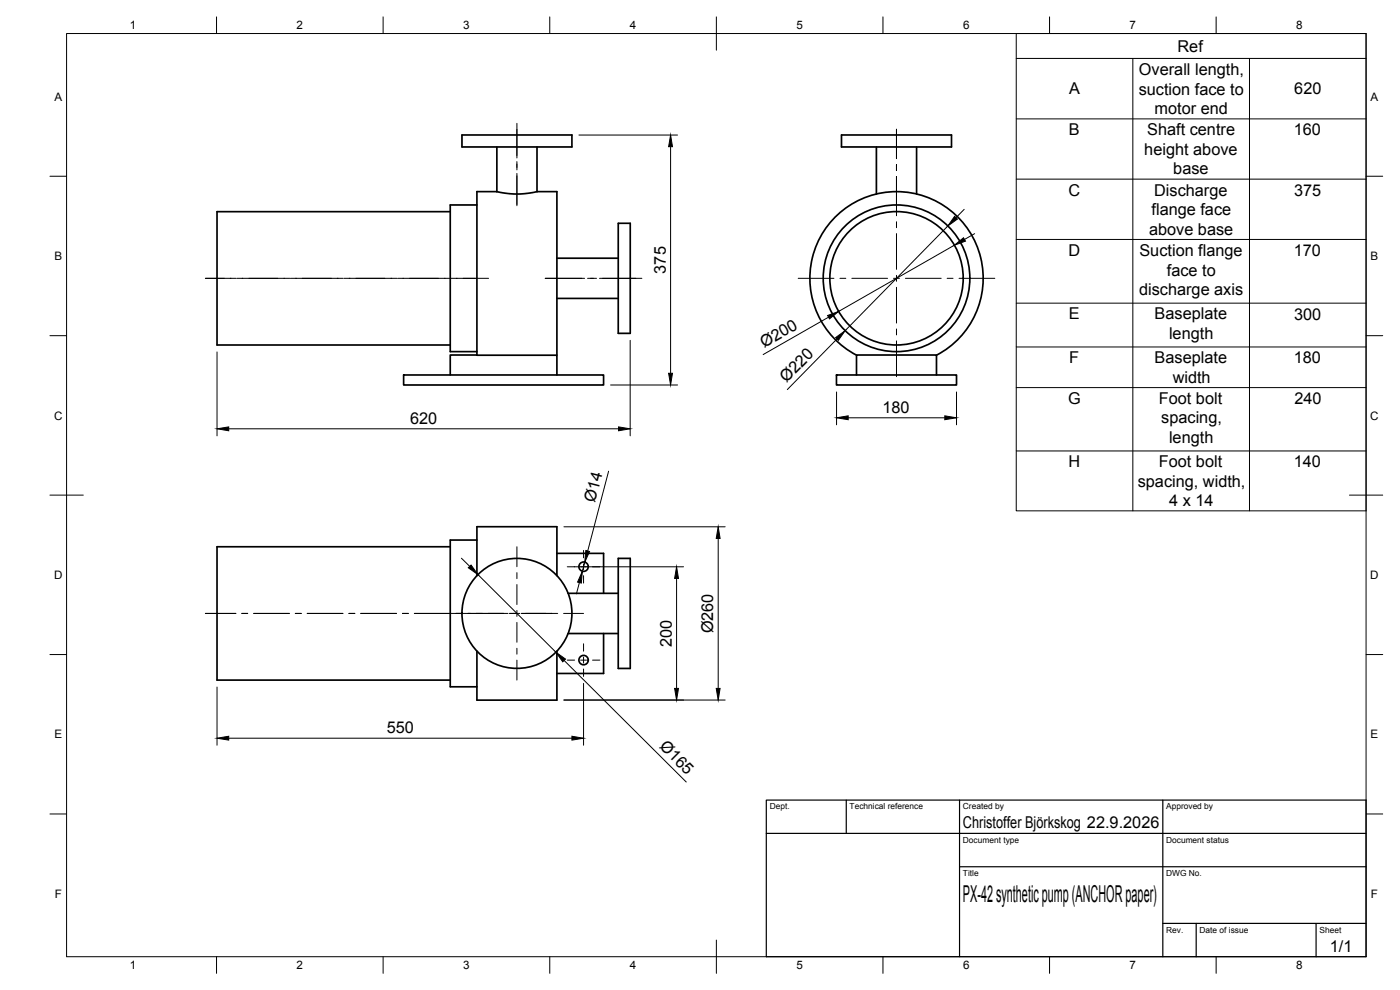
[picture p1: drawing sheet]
<svg xmlns="http://www.w3.org/2000/svg" width="420mm" height="297mm" viewBox="0 0 420 297" stroke-linecap="round" stroke-linejoin="round" font-family="sans-serif">
<!-- layer: Visible -->
<g fill="none" stroke="#000" stroke-width=".51">
<path d="M138.6 40.5h33v3.6h-33zM149.1 57.5h-6v49.1h24v5.9M149.1 57.5l.3 .1a25.4 25.4 0 0 0 11.8-.1M149.1 44.1v13.4M161.2 57.5h5.9v49.1M161.2 44.1v13.4M252.5 40.5h33.1v3.6h-33.1zM263 44.1v14.1M275.1 44.1v14.1M135.1 63.5h-70v40h70M143.1 61.5h-8v44h8M167.1 77.5h18.4"/>
<path d="M185.5 67h3.6v33h-3.6zM167.1 89.5h18.4M121.1 112.5h60v3h-60zM143.1 106.5h-8v6M251 112.5h36.1v3h-36.1zM257 112.5v-6h24.1v6M257.1 106.6a26 26 0 0 1-8.2-39.5 26 26 0 0 1 40.3 0 26 26 0 0 1-8.1 39.5M135.1 164h-70v40.1h70M143.1 172.7v-14.7h24v14.7M143.1 162h-8v44.1h8M167.1 166h14v12M170.5 178h15"/>
<path d="M185.5 167.5h3.6v33.1h-3.6zM143.1 195.4v14.7h24v-14.7M170.5 190.1h15M181.1 190.1v12h-14"/>
<circle cx="269.1" cy="83.5" r="20"/>
<circle cx="269.1" cy="83.5" r="22"/>
<circle cx="175.1" cy="170" r="1.41"/>
<circle cx="155.1" cy="184" r="16.5"/>
<circle cx="175.1" cy="198.1" r="1.41"/>
</g>
<!-- layer: BORDER -->
<g fill="none" stroke="#000" stroke-width=".3">
<path d="M20 10.1h390v276.9h-390zM65 5.1v5M115 5.1v5M165 5.1v5M215 5.1v10M265 5.1v5M315 5.1v5M365 5.1v5M15 52.9h5M410 52.9h5M15 100.7h5M410 100.7h5"/>
<path d="M15 148.6h10M405 148.6h10M15 196.4h5M410 196.4h5M15 244.2h5M410 244.2h5M65 287v5M115 287v5M165 287v5M215 282.1v9.9M265 287v5M315 287v5"/>
<path d="M365 287v5"/>
</g>
<!-- layer: TITLEBLOCK -->
<path d="M230 240.1h180v46.9h-180zM230 250h180M254 240.1v9.9M288 240.1v46.9M349 240.1v46.9M288 260.1h122M349 277.1h61M359 277.1v9.9M395 277.1v9.9" fill="none" stroke="#000" stroke-width=".36"/>
<!-- layer: Smart Centers -->
<g fill="none" stroke="#000" stroke-width=".3">
<path d="M155.1 37v10.4M269 38.8v8.8M155.1 48.5v2.5M155.1 52v9.7M269 49.4v1.8M269 52.9v11.8M269 66.5v1.8M269 70.1v10.7M61.6 83.5h9.3M71.1 83.5h15.9M87.2 83.5h15.8M103.3 83.5h15.8"/>
<path d="M119.3 83.5h15.9M135.4 83.5h11.2M163.6 83.5h11.9M176.3 83.5h2.7M179.9 83.5h12.7M239.5 83.5h10.8M252.1 83.5h1.8M255.7 83.5h10.7M268.2 83.5h1.7M269 82.6v1.8M269 86.2v10.7M269 98.7v1.8"/>
<path d="M271.7 83.5h10.8M284.2 83.5h1.8M287.8 83.5h10.8M269 102.3v10.7M155.1 164v6M155.1 171.8v1.8M155.1 175.4v6M170.2 170.1h2.2M174.2 170.1h1.8M175.1 165.1v2.3M175.1 169.2v1.7M175.1 172.7v2.2"/>
<path d="M177.8 170.1h2.2M61.6 184.1h9.2M72.6 184.1h1.7M76.1 184.1h10.7M88.6 184.1h1.8M92.2 184.1h10.7M104.7 184.1h1.8M108.3 184.1h10.7M120.8 184.1h1.8M124.4 184.1h28.1M152.9 184.1h3.1M155.1 183.2v1.7"/>
<path d="M155.1 186.7v6M155.1 194.5v1.8M155.1 198.1v6M156.5 184.1h10.9M169.1 184.1h6M170.2 198.1h2.2M174.2 198.1h1.8M175.1 193.2v2.2M175.1 197.2v1.8M177.8 198.1h2.2M175.1 200.7v2.3"/>
</g>
<!-- layer: FD_Dimensions -->
<g fill="none" stroke="#000" stroke-width=".3">
<path d="M173.7 40.5h29.6M201.3 44v68M284.5 67.8l-30.9 31.4M286.4 73.6l-34.7 19.8M289.4 62.8l-2.5 2.5M292.5 70.1l-3 1.7M248.6 95.2l-19.6 11.2M65.1 105.6v25.2M183.2 115.5h20.1M189.1 102.1v28.7M251.1 117.6v9.9M251.2 101.7l-14.9 15.2"/>
<path d="M287.1 117.6v9.9M68.6 128.7h117M254.6 125.4h28.9M169.2 158.1h48.4M182.6 141.4l-6.2 23.9M138.5 167.5l2.5 2.4M143.4 172.4l23.4 23.3M172.3 170.1h32.8M173.9 174.8l-.9 3.4M175.5 168.7l-.7 2.7M203.1 173.6v33M215.5 161.6v45"/>
<path d="M169.3 198.2l36.7 36.4M65.1 206.1v17.5M169.2 210h48.4M175.1 205v18.6M68.6 221.5h103"/>
</g>
<g fill="#000" stroke="#000" stroke-width=".3">
<path d="M201.3 40.5l.5 3.5h-1.1zM286.5 64.9l.8 .8-2.8 2.1zM286.4 73.6l2.8-2.3 .6 1.1zM248.4 94.7l3.3-1.3-2.8 2.3zM200.7 112h1.1l-.5 3.5zM250.8 101.3l2.8-2.1-2 2.9zM65.1 128.7l3.5-.6v1.2zM185.6 128.1l3.5 .6-3.5 .6zM251.1 125.4l3.5-.6v1.1zM283.5 124.8l3.6 .6-3.6 .5zM140.5 170.4l.9-.9 2 2.9zM174.8 171.4l-.3 3.5-1.2-.2z"/>
<path d="M175.8 165.2l1.1 .3-1.4 3.2zM203.1 170.1l.5 3.5h-1.1zM215.5 158.1l.6 3.5h-1.2zM166.8 195.7l2.9 2-.8 .9zM202.5 206.6h1.1l-.5 3.4zM214.9 206.6h1.2l-.6 3.4zM65.1 221.5l3.5-.6v1.2zM171.6 220.9l3.5 .6-3.5 .6z"/>
</g>
<!-- layer: Custom Tables -->
<path d="M305 10.1h105v143.2h-105zM305 17.5h105M340 17.5v135.8M375 17.5v135.8M305 35.7h105M305 53.7h105M305 71.8h105M305 91h105M305 104.1h105M305 116.3h105M305 135.3h105" fill="none" stroke="#000" stroke-width=".3"/>
<text font-size="7" x="289" y="270.6">PX-42 synthetic pump (ANCHOR paper)</text>
<g font-size="4.9">
<text x="353.4" y="15.5">Ref</text>
<text x="341.8" y="22.5">Overall length,</text>
<text x="320.8" y="28.3">A</text>
<text x="341.7" y="28.4">suction face to</text>
<text x="388.4" y="28.3">620</text>
<text x="346.5" y="34.2">motor end</text>
<text x="320.8" y="40.6">B</text>
<text x="344.3" y="40.6">Shaft centre</text>
<text x="388.3" y="40.6">160</text>
<text x="343.4" y="46.5">height above</text>
<text x="352.1" y="52.3">base</text>
<text x="320.7" y="58.7">C</text>
<text x="346.4" y="58.7">Discharge</text>
<text x="388.4" y="58.7">375</text>
<text x="345.6" y="64.5">flange face</text>
<text x="344.8" y="70.4">above base</text>
<text x="320.7" y="76.7">D</text>
<text x="342" y="76.8">Suction flange</text>
<text x="388.3" y="76.8">170</text>
<text x="199.8" y="82.1" transform="rotate(-90 199.8 82.1)">375</text>
<text x="350.2" y="82.7">face to</text>
<text x="341.9" y="88.5">discharge axis</text>
<text x="320.8" y="95.8">E</text>
<text x="346.5" y="95.8">Baseplate</text>
<text x="388.4" y="95.9">300</text>
<text x="350.8" y="101.7">length</text>
<text x="229.3" y="104.4" transform="rotate(-30 229.3 104.4)">Ø200</text>
<text x="320.9" y="109">F</text>
<text x="346.5" y="109">Baseplate</text>
<text x="388.3" y="109">180</text>
<text x="236" y="114.9" transform="rotate(-45 236 114.9)">Ø220</text>
<text x="351.9" y="114.8">width</text>
<text x="264.8" y="123.9">180</text>
<text x="320.6" y="121.3">G</text>
<text x="347.8" y="121.2">Foot bolt</text>
<text x="388.5" y="121.2">240</text>
<text x="123.1" y="127.2">620</text>
<text x="348.5" y="127">spacing,</text>
<text x="350.8" y="132.9">length</text>
<text x="320.7" y="140.2">H</text>
<text x="347.8" y="140.2">Foot bolt</text>
<text x="388.3" y="140.2">140</text>
<text x="341.5" y="146">spacing, width,</text>
<text x="178.5" y="151.1" transform="rotate(-75 178.5 151.1)">Ø14</text>
<text x="350.9" y="151.9">4 x 14</text>
<text x="214" y="190" transform="rotate(-90 214 190)">Ø260</text>
<text x="201.6" y="194.1" transform="rotate(-90 201.6 194.1)">200</text>
<text x="116.1" y="220">550</text>
<text x="197.7" y="224.3" transform="rotate(45 197.7 224.3)">Ø165</text>
<text x="289" y="248.5">Christoffer Björkskog 22.9.2026</text>
<text x="399.1" y="285.7">1/1</text>
</g>
<g font-size="3.5">
<text x="39" y="8.8">1</text>
<text x="89" y="8.8">2</text>
<text x="139" y="8.8">3</text>
<text x="189" y="8.8">4</text>
<text x="239" y="8.8">5</text>
<text x="289" y="8.8">6</text>
<text x="339" y="8.8">7</text>
<text x="389" y="8.8">8</text>
<text x="16.3" y="30.2">A</text>
<text x="411.3" y="30.2">A</text>
<text x="16.3" y="78">B</text>
<text x="411.3" y="78">B</text>
<text x="16.2" y="125.9">C</text>
<text x="411.2" y="125.9">C</text>
<text x="16.2" y="173.7">D</text>
<text x="411.2" y="173.7">D</text>
<text x="16.3" y="221.6">E</text>
<text x="411.3" y="221.6">E</text>
<text x="16.4" y="269.4">F</text>
<text x="411.4" y="269.4">F</text>
<text x="39" y="290.8">1</text>
<text x="89" y="290.8">2</text>
<text x="139" y="290.8">3</text>
<text x="189" y="290.8">4</text>
<text x="239" y="290.8">5</text>
<text x="289" y="290.8">6</text>
<text x="339" y="290.8">7</text>
<text x="389" y="290.8">8</text>
</g>
<g font-size="2.5">
<text x="231" y="242.9">Dept.</text>
<text x="255" y="242.9">Technical reference</text>
<text x="289" y="242.9">Created by</text>
<text x="350" y="242.9">Approved by</text>
<text x="289" y="252.8">Document type</text>
<text x="350" y="252.8">Document status</text>
<text x="289" y="262.9">Title</text>
<text x="350" y="262.9">DWG No.</text>
<text x="350" y="279.9">Rev.</text>
<text x="360" y="279.9">Date of issue</text>
<text x="396" y="279.9">Sheet</text>
</g>
</svg>
